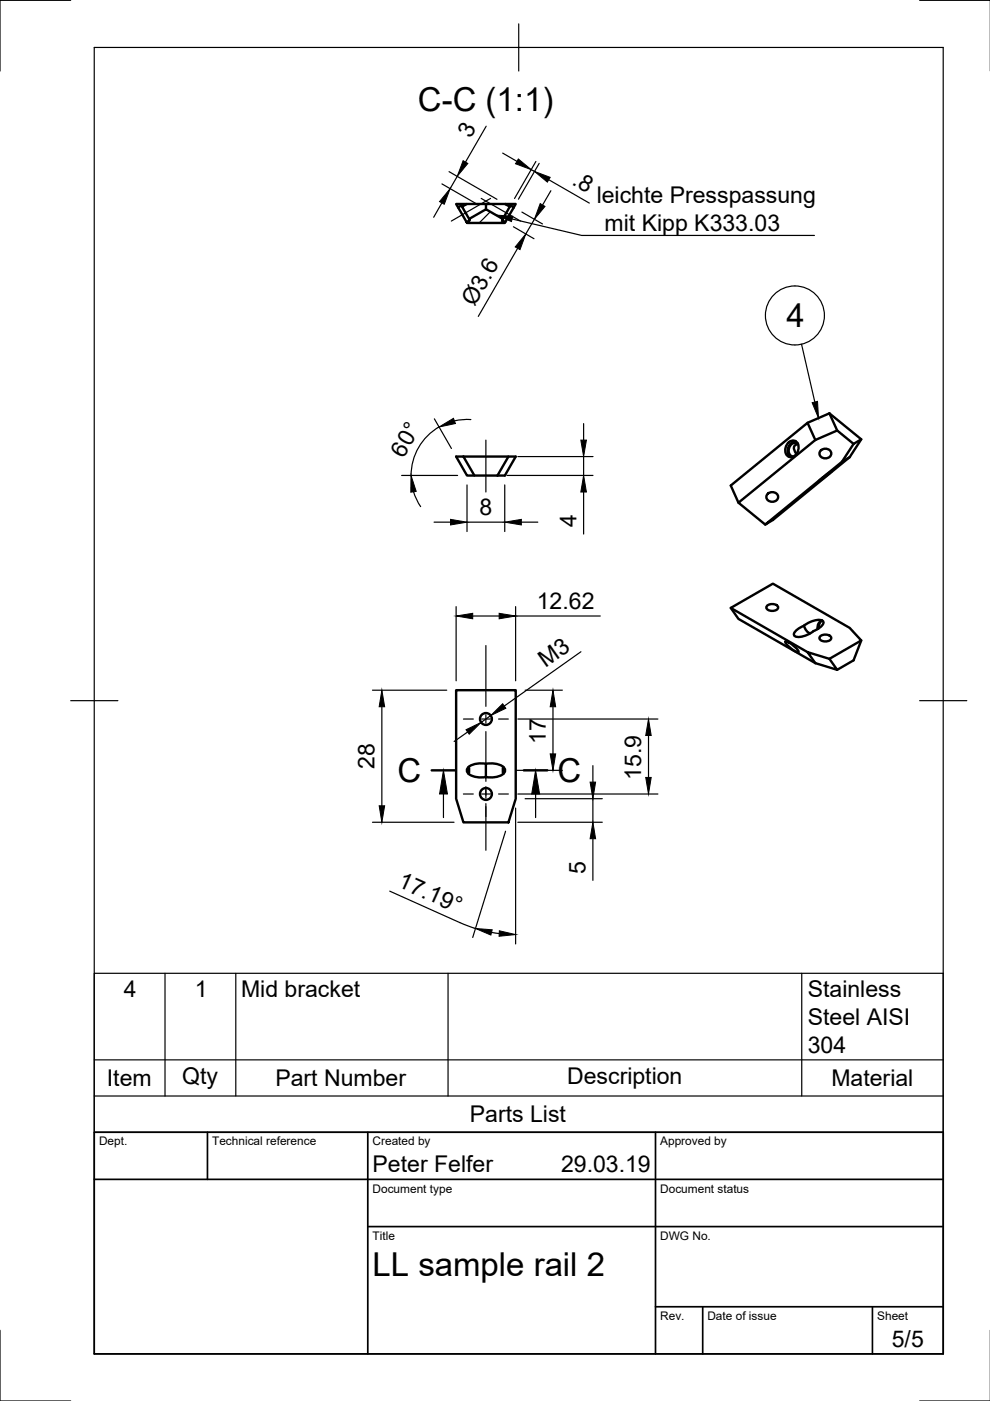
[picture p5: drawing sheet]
<svg xmlns="http://www.w3.org/2000/svg" width="210mm" height="297mm" viewBox="0 0 210 297" stroke-linecap="round" stroke-linejoin="round" font-family="sans-serif">
<!-- layer: Visible -->
<g fill="none" stroke="#000" stroke-width=".51">
<path d="M97.1 44l-.4-.7h2.3l-1 .5 1.5 2.6M97.1 44l1.8 3.1M98 43.8l-.2-.2-.7 .4M99 43.3h4M99.5 46.4l3.5-2 3.6 2-.2 .3 .7 .4-.1 .2h-8l-.1-.2 .7-.4zM107.1 43.3h2.2l-.4 .7-.7-.4-.1 .2zM107.1 43.3h-4.1v1.1M108.1 43.8l-1.5 2.6M108.9 44l-1.8 3.1M98.3 96.8h-1.6l2.3 4h6.5M98.3 96.8h11l-2.3 4h-1.5M98.3 96.8l2.3 4"/>
<path d="M107.8 96.8l-2.3 4M167.3 93.7a1.24 1.24 0 0 1 1.5-.1 1.24 1.24 0 0 1 .5 1.4 1.84 1.84 0 0 1-2 1.8 1.95 1.95 0 0 1 0-3.1zM168.8 93.6a1.98 1.98 0 0 0-1.7 1.3 1.98 1.98 0 0 0 .5 2M169.2 94.1a1.44 1.44 0 0 0-1.6 .2 1.44 1.44 0 0 0-.4 1.5 1.04 1.04 0 0 0 1 1M169.2 94.2a.93 .93 0 0 0-.9 .6 .93 .93 0 0 0 .3 1.1l.3 .4M171.2 89.6l1.7 3.7M172.9 93.3l4.6-2 3.5 2.8M172.9 93.3l-16.3 13.3 5.6 4.6M174.1 95.4a1.21 1.21 0 0 1 1.5-.2 1.21 1.21 0 0 1 .5 1.4 1.3 1.3 0 0 1-1.4 .6 1.3 1.3 0 0 1-.9-1.2zM175.9 87.6l6.7 5.5-2.5 3.8-16.2 13.3-1.7 1 16.3-13.3M175.9 87.6l-4.7 2-16.3 13.3 1.7 3.7M175.9 87.6l1.6 3.7"/>
<path d="M180.1 96.9l-1.6 1M181 94.1l-2.5 3.8M182.6 93.1l-1.6 1M162.8 104.6a1.21 1.21 0 0 1 1.5-.1 1.21 1.21 0 0 1 .6 1.3 1.3 1.3 0 0 1-1.4 .6 1.3 1.3 0 0 1-1-1.2zM173.6 102l2.8-2.2-2.8 2.3zM154.9 128.9l1.7 2.3 16.3 9.4M162.6 128.5a1.54 1.54 0 0 1 2.4 .3 1.45 1.45 0 0 1-2.5 0zM166.5 136a5.1 5.1 0 0 1 2.8 2.2v.1a5.1 5.1 0 0 1-2.8-2.2zM170.5 132.7l-1.4 .7a1.16 1.16 0 0 0-.6 1.4 4.1 4.1 0 0 0 4-1M170.5 132.7a5 5 0 0 1 3.7-1.2 .56 .56 0 0 1 .4 .4 .56 .56 0 0 1-.2 .6l-1 .8-.9 .5M170.5 132.7a2.18 2.18 0 0 0 1.3 1.6M171.2 138.3l-16.3-9.4 9-5.2 16.2 9.4 2.5 2.7-6.7 3.9"/>
<path d="M173.8 135a1.54 1.54 0 0 1 2.5 .3 1.45 1.45 0 0 1-2.6 0zM174.3 131.5l-.5 .6-.2 1.1M174.3 131.6a1.6 1.6 0 0 0-.9 1.8M175.9 139.7l1.6 2.3-4.6-1.4M175.9 139.7l-4.7-1.4 1.7 2.3M182.6 135.8l-1.6 4.2-3.5 2M96.7 146.3h12.6v23l-1.5 5.1h-9.5l-1.6-5.1zM99.4 162.6v1.5M103 162v2.7M103 161.9h1.9a1.97 1.97 0 0 1 2.2 1.6 3.2 3.2 0 0 1-3.4 1.3l-.7-.1M103 161.9h-1.9a1.97 1.97 0 0 0-2.1 1.6 3.2 3.2 0 0 0 3.4 1.3l.6-.1M106.7 162.6v1.5"/>
<circle cx="103" cy="152.4" r="1.26"/>
<circle cx="103" cy="168.3" r="1.26"/>
</g>
<!-- layer: Border -->
<path d="M15 .1h-15v15M20 10.1h180v276.9h-180zM110 5.1v10M195 .1h15M15 148.6h10M195 148.6h10M0 282.1v14.9h15M195 297h15" fill="none" stroke="#000" stroke-width=".25"/>
<!-- layer: TitleBlock -->
<path d="M20 240.1h180v46.9h-180zM20 250h180M44 240.1v9.9M78 240.1v46.9M139 240.1v46.9M78 260.1h122M139 277.1h61M149 277.1v9.9M185 277.1v9.9" fill="none" stroke="#000" stroke-width=".36"/>
<!-- layer: Smart Centers -->
<g fill="none" stroke="#000" stroke-width=".25">
<path d="M102 42.1l8.4 4.8M104 42.1l-8.3 4.8M103 93.3v11M103 136.9v12.9M98.3 152.4h2.1M102.1 152.4h1.8M103 151.5v1.8M103 155.1v10.6M105.7 152.4h2.1M98.3 168.3h2.1M102.1 168.3h1.8M103 166.8v2.4"/>
<path d="M103 170.4v9.9M105.7 168.3h2.1"/>
</g>
<!-- layer: FD_Dimensions -->
<g fill="none" stroke="#000" stroke-width=".25">
<path d="M93.7 39l7.6 4.4M95.2 36.4l10.2 5.9M96.9 37.4l-1.5 2.6M103.1 26.8l-4.4 7.6M106.6 32.5l3 1.7M112.6 36l.7 .4M113.6 34.2l-4.5 7.9M114.3 34.6l-4.4 7.6M116.4 38.1l8.5 5M93.7 43l-1.8 3.1M108.9 48.1l4.3 2.5M109.7 52.6l-8.3 14.5"/>
<path d="M110.7 45l4.3 2.5M113.3 46.5l-1.8 3.1M116.8 40.4l-1.8 3.1M92.1 88.8l3.6 6.3M93.1 90.5a11.9 11.9 0 0 0-5.9 10.3M99.8 89h-1.7l-1.7 .2M109.8 96.8h15.9M123.7 89.8v3.5M123.7 96.8v4M85.2 100.8h11.8M87.7 104.3l.6 1.6 .9 1.5M92 110.7h3.5"/>
<path d="M99 102.8v9.9M99 110.7h8M107 102.8v9.9M107.5 100.8h18.2M110.5 110.7h3.5M123.7 104.3v8.9M96.7 128.6v15.7M100.2 130.6h5.6M109.3 128.6v15.7M109.3 130.6h18M123.2 138.2l-16.3 11.5M79 146.3h15.7"/>
<path d="M81 149.8v21M99.1 155.2l-2.8 2M104.1 151.7l-2.1 1.5M109.8 152.4h29.7M111.3 146.3h7.9M117.2 149.8v10M137.5 155.9v8.9M79 174.3h17.3M107.2 176.2l-7 22.6M109.3 163.3h9.9M109.3 171.3v28.8M109.8 174.3h17.9"/>
<path d="M109.8 168.3h29.7M111.3 169.3h16.4M125.7 162.3v3.5M125.7 169.3v5M125.7 177.8v8.9M82.6 188.9l15.5 7 2.7 1M104.2 197.7l1.6 .2"/>
</g>
<g fill="#000" stroke="#000" stroke-width=".21">
<path d="M98.2 34.1l1 .6-2.3 2.7zM109.9 33.7l2.7 2.3-3.3-1.3zM113.3 36.4l3.3 1.2-.5 1zM95.4 40l-1.2 3.3-1-.6zM111.5 49.6l-1.2 3.3-1.1-.5zM114.5 43.2l1 .6-2.2 2.7zM93.1 90.5l3-1.8 .5 1.1zM123.1 93.3h1.2l-.6 3.5zM87.1 100.8l1.1 3.4-1.1 .2zM95.5 110.1l3.5 .6-3.5 .6zM107 110.7l3.5-.6v1.2zM123.7 100.8l.6 3.5h-1.2z"/>
<path d="M96.7 130.6l3.5-.6v1.2zM105.8 130l3.5 .6-3.5 .6zM81 146.3l.6 3.5h-1.2zM98.8 154.7l3.2-1.5-2.5 2.5zM104.1 151.7l2.5-2.5 .7 1zM116.6 159.8h1.2l-.6 3.5zM117.2 146.3l.6 3.5h-1.2zM137.5 152.4l.6 3.5h-1.2zM80.4 170.8h1.2l-.6 3.5zM125.1 165.8h1.2l-.6 3.5zM125.7 174.3l.6 3.5h-1.2zM136.9 164.8h1.2l-.6 3.5z"/>
<path d="M100.8 196.9l3.6 .2-.3 1.2zM105.9 197.3l3.4 .8-3.5 .4z"/>
</g>
<!-- layer: Hatching -->
<path d="M103.9 44.9l-2.3 2.4M106.6 46.8l-.5 .5" fill="none" stroke="#000" stroke-width=".25"/>
<!-- layer: Section Lines -->
<path d="M91.5 163.3h5M111.1 163.3h5" fill="none" stroke="#000" stroke-width=".51"/>
<path d="M94 168.3v5M113.6 168.3v5" fill="none" stroke="#000" stroke-width=".25"/>
<path d="M94 163.3l.9 5h-1.7zM113.6 163.3l.8 5h-1.7z" fill="#000" stroke="#000" stroke-width=".21"/>
<!-- layer: Leaders -->
<path d="M105.2 45.6l3.5 .3-.3 1.1z" fill="#000" stroke="#000" stroke-width=".21"/>
<path d="M108.6 46.4l14.7 3.5h49.4" fill="none" stroke="#000" stroke-width=".25"/>
<!-- layer: Parts Lists -->
<path d="M20 206.4h180v33.7h-180zM35 206.4v26M50 206.4v26M95 206.4v26M170 206.4v26M20 232.4h180M20 224.7h180" fill="none" stroke="#000" stroke-width=".25"/>
<!-- layer: Balloons -->
<g fill="none" stroke="#000" stroke-width=".25">
<path d="M169.9 73l2.9 12.2"/>
<circle cx="168.5" cy="66.9" r="6.3"/>
</g>
<path d="M172.2 85.4l1.1-.3 .2 3.6z" fill="#000" stroke="#000" stroke-width=".21"/>
<g font-size="7">
<text x="88.6" y="23.5">C-C (1:1)</text>
<text x="166.7" y="69.4">4</text>
<text x="84.3" y="165.8">C</text>
<text x="118.2" y="165.8">C</text>
<text x="79" y="270.6">LL sample rail 2</text>
</g>
<g font-size="4.9">
<text x="99.7" y="29.4" transform="rotate(-60 99.7 29.4)">3</text>
<text x="121.1" y="39" transform="rotate(30 121.1 39)">.8</text>
<text x="126.5" y="43.1">leichte Presspassung</text>
<text x="128.2" y="48.9">mit Kipp K333.03</text>
<text x="100.6" y="65.1" transform="rotate(-60 100.6 65.1)">Ø3.6</text>
<text x="85.6" y="97.2" transform="rotate(-60 85.6 97.2)">60°</text>
<text x="101.7" y="109.1">8</text>
<text x="122.2" y="111.8" transform="rotate(-90 122.2 111.8)">4</text>
<text x="113.8" y="129.1">12.62</text>
<text x="115.7" y="141.6" transform="rotate(-35 115.7 141.6)">M3</text>
<text x="115.7" y="157.7" transform="rotate(-90 115.7 157.7)">17</text>
<text x="79.4" y="163" transform="rotate(-90 79.4 163)">28</text>
<text x="135.9" y="165.3" transform="rotate(-90 135.9 165.3)">15.9</text>
<text x="124.1" y="185.4" transform="rotate(-90 124.1 185.4)">5</text>
<text x="84.2" y="187.9" transform="rotate(24 84.2 187.9)">17.19°</text>
<text x="26.2" y="211.4">4</text>
<text x="41.3" y="211.4">1</text>
<text x="51.1" y="211.4">Mid bracket</text>
<text x="171.3" y="211.4">Stainless</text>
<text x="171.3" y="217.3">Steel AISI</text>
<text x="171.3" y="223.2">304</text>
<text x="22.7" y="230.3">Item</text>
<text x="38.6" y="229.8">Qty</text>
<text x="58.4" y="230.3">Part Number</text>
<text x="120.2" y="229.8">Description</text>
<text x="176.3" y="230.3">Material</text>
<text x="99.6" y="237.9">Parts List</text>
<text x="79" y="248.5">Peter Felfer</text>
<text x="119" y="248.5">29.03.19</text>
<text x="189.1" y="285.7">5/5</text>
</g>
<g font-size="2.5">
<text x="21" y="242.9">Dept.</text>
<text x="45" y="242.9">Technical reference</text>
<text x="79" y="242.9">Created by</text>
<text x="140" y="242.9">Approved by</text>
<text x="79" y="252.8">Document type</text>
<text x="140" y="252.8">Document status</text>
<text x="79" y="262.9">Title</text>
<text x="140" y="262.9">DWG No.</text>
<text x="140" y="279.9">Rev.</text>
<text x="150" y="279.9">Date of issue</text>
<text x="186" y="279.9">Sheet</text>
</g>
</svg>
